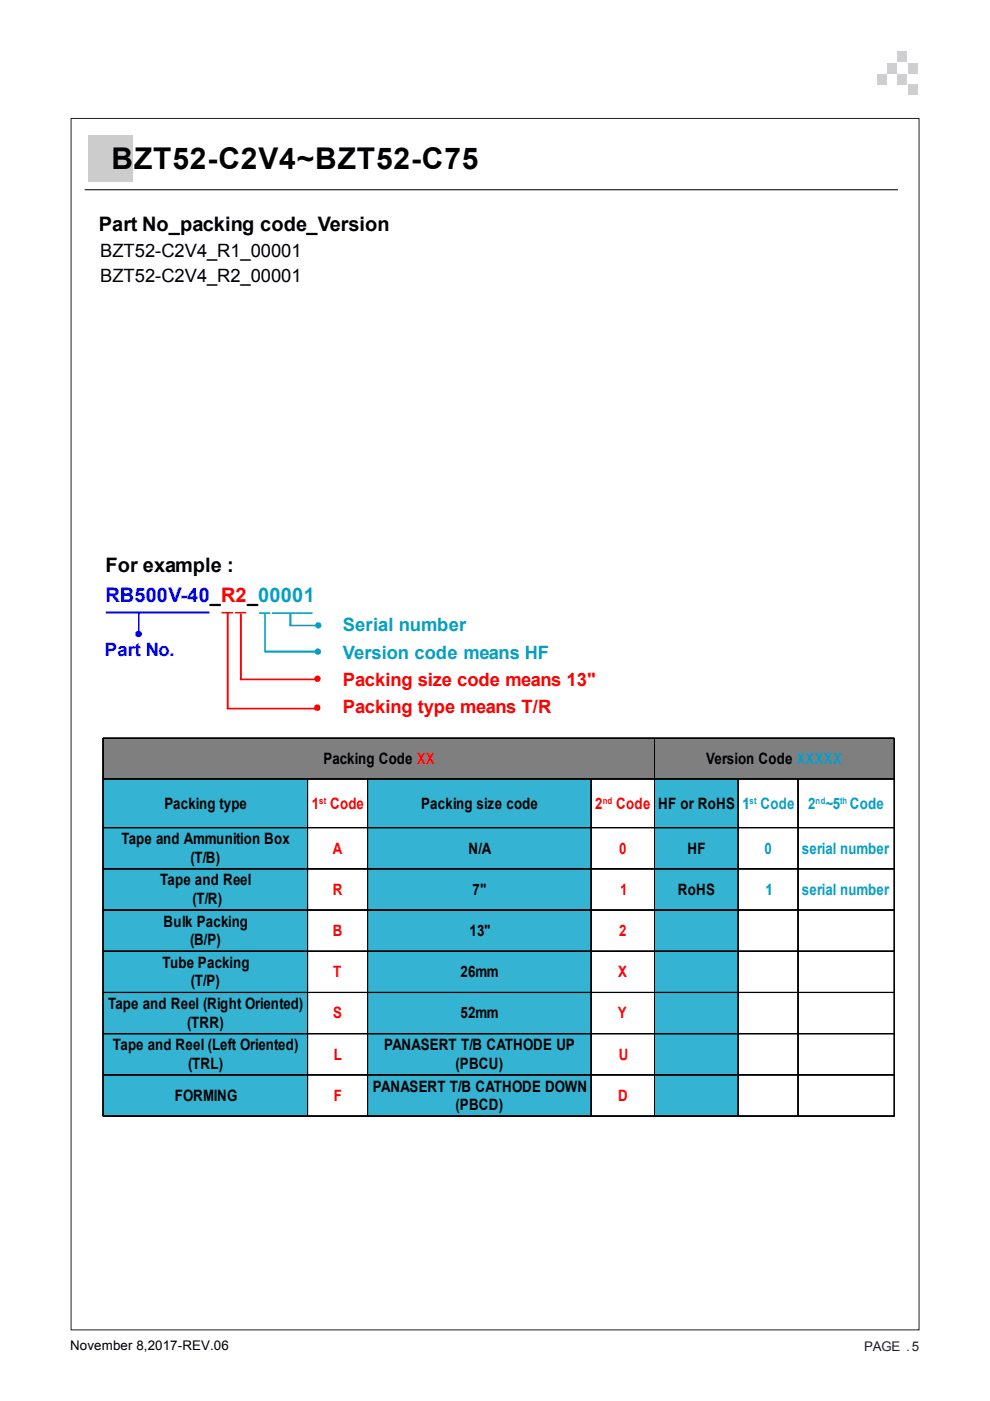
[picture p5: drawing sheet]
<svg xmlns="http://www.w3.org/2000/svg" width="210mm" height="297mm" viewBox="0 0 210 297" stroke-linecap="round" stroke-linejoin="round" font-family="sans-serif">
<path d="M15.1 25.1h179.8v256.9h-179.8z" fill="none" stroke="#231f20" stroke-width=".21"/>
<path d="M18.7 28.7h9.5v9.8h-9.5z" fill="#ccc"/>
<path d="M18 40.2h172.5" fill="none" stroke="#000" stroke-width=".21"/>
<path d="M22.4 129.7h22.1v.4h-22.1z" fill-rule="evenodd" fill="#00f"/>
<path d="M57.7 129.8h8.6v.4h-8.6z" fill-rule="evenodd" fill="#01a0c6"/>
<g fill="#f00">
<path d="M47 129.7h2.4v.4h-2.4z" fill-rule="evenodd"/>
<path d="M49.9 129.7h2.3v.4h-2.3z" fill-rule="evenodd"/>
</g>
<path d="M54.9 129.8h2.4v.4h-2.4z" fill-rule="evenodd" fill="#01a0c6"/>
<g fill="#00f">
<path d="M29.3 129.9h.3v4.4h-.3z" fill-rule="evenodd"/>
<path d="M28.9 134a.72 .72 0 0 1 1-.1 .72 .72 0 0 1 0 1.1 .72 .72 0 0 1-1-.1l-.2-.5h.3a.37 .37 0 0 0 .4 .4 .37 .37 0 0 0 .4-.4 .37 .37 0 0 0-.4-.3l-.4 .3h-.3z" fill-rule="evenodd"/>
<circle cx="29.4" cy="134.4" r=".52"/>
</g>
<path d="M48.1 129.9h.4v20.4h-.4z" fill-rule="evenodd" fill="#f00"/>
<g fill="#01a0c6">
<path d="M61.4 130.1h.4v2.6h-.4z" fill-rule="evenodd"/>
<path d="M61.4 132.4h5.5v.4h-5.5z" fill-rule="evenodd"/>
<path d="M67.1 132.1a.7 .7 0 0 1 1 .2 .7 .7 0 0 1-.5 1 .7 .7 0 0 1-.8-.7h.3a.34 .34 0 0 0 .6 .3 .34 .34 0 0 0-.1-.6l-.4 .1-.1 .2h-.3z" fill-rule="evenodd"/>
<path d="M56 130.2h.4v8h-.4z" fill-rule="evenodd"/>
<path d="M56.1 138h10.8v.4h-10.8z" fill-rule="evenodd"/>
<path d="M66.8 137.9a.68 .68 0 0 1 1.1-.1 .68 .68 0 0 1-.3 1.1 .68 .68 0 0 1-.9-.8h.4a.31 .31 0 0 0 .4 .4 .31 .31 0 0 0 .2-.5 .31 .31 0 0 0-.5 0l-.1 .1h-.4z" fill-rule="evenodd"/>
<circle cx="67.5" cy="132.6" r=".51"/>
<circle cx="67.5" cy="138.2" r=".51"/>
</g>
<g fill="#f00">
<path d="M50.9 143.9h15.9v.3h-15.9z" fill-rule="evenodd"/>
<path d="M66.7 143.6a.68 .68 0 0 1 1.1-.1 .68 .68 0 0 1-.3 1.1 .68 .68 0 0 1-.9-.7h.4a.34 .34 0 0 0 .5 .3 .34 .34 0 0 0 0-.6l-.9 .3z" fill-rule="evenodd"/>
<path d="M50.9 130.1h.4v14h-.4z" fill-rule="evenodd"/>
<path d="M48.1 150.1h18.6v.3h-18.6z" fill-rule="evenodd"/>
<path d="M66.8 149.5a.67 .67 0 0 1 1.1 .1 .67 .67 0 0 1-.4 1 .67 .67 0 0 1-.9-.5h.4a.32 .32 0 0 0 .5 .2 .32 .32 0 0 0-.1-.6h-.3l-.1 .4h-.4z" fill-rule="evenodd"/>
<circle cx="67.3" cy="143.9" r=".49"/>
<circle cx="67.3" cy="150" r=".51"/>
</g>
<g fill="#7f7f80">
<path d="M21.8 156.5h117v8.6h-117z"/>
<path d="M138.8 156.5h50.9v8.6h-50.9z"/>
</g>
<g fill="#34b3d2">
<path d="M21.8 165.1h43.4v10.4h-43.4z"/>
<path d="M78 165.1h47.4v10.4h-47.4z"/>
<path d="M138.8 165.1h17.7v10.4h-17.7z"/>
<path d="M21.8 175.5h43.4v8.7h-43.4z"/>
<path d="M78 175.5h47.4v8.7h-47.4z"/>
<path d="M138.8 175.5h17.7v8.7h-17.7z"/>
<path d="M21.8 184.2h43.4v8.8h-43.4z"/>
<path d="M78 184.2h47.4v8.8h-47.4z"/>
<path d="M138.8 184.2h17.7v8.8h-17.7z"/>
<path d="M21.8 193h43.4v8.7h-43.4z"/>
<path d="M78 193h47.4v8.7h-47.4z"/>
<path d="M138.8 193h17.7v8.7h-17.7z"/>
<path d="M21.8 201.7h43.4v8.7h-43.4z"/>
<path d="M78 201.7h47.4v8.7h-47.4z"/>
<path d="M138.8 201.7h17.7v8.7h-17.7z"/>
<path d="M21.8 210.4h43.4v8.7h-43.4z"/>
<path d="M78 210.4h47.4v8.7h-47.4z"/>
<path d="M138.8 210.4h17.7v8.7h-17.7z"/>
<path d="M21.8 219.1h43.4v8.8h-43.4z"/>
<path d="M78 219.1h47.4v8.8h-47.4z"/>
<path d="M138.8 219.1h17.7v8.8h-17.7z"/>
<path d="M21.8 227.9h43.4v8.8h-43.4z"/>
<path d="M78 227.9h47.4v8.8h-47.4z"/>
<path d="M138.8 227.9h17.7v8.8h-17.7z"/>
</g>
<g fill="none" stroke="#000" stroke-width=".21">
<path d="M21.8 156.5h167.9v80.2l-167.9-.1zM21.8 156.5h167.9M21.9 156.5v80.2M138.8 156.5v80.2M189.6 156.5v80.2M21.8 165.1h167.9M21.8 165.2h167.9M21.8 175.5h167.9M65.2 165.1v71.6M77.9 165.1v71.6M125.4 165.1v71.6M156.5 165.1v71.6"/>
<path d="M156.6 165.1v71.6M169.3 165.1v71.6M21.8 184.2h167.9M21.8 192.9h167.9M21.8 201.7h167.9M21.8 210.4h167.9M21.8 219.1h167.9M21.8 227.9h167.9M21.8 236.6h167.9"/>
</g>
<g fill="#d1d3d4">
<path d="M190.4 15.7h2v2.2h-2z"/>
<path d="M192.7 13.4h2v2.1h-2z"/>
<path d="M192.7 18h2v2.1h-2z"/>
<path d="M186.1 15.7h1.9v2.2h-1.9z"/>
<path d="M188.2 13.4h2v2.1h-2z"/>
<path d="M190.4 11h2v2.1h-2z"/>
</g>
<text font-size="6.3" x="23.7" y="35.7">BZT52-C2V4~BZT52-C75</text>
<g font-size="4.2">
<text x="21" y="48.9">Part No_packing code_Version</text>
<text x="22.3" y="121.4">For example :</text>
</g>
<text font-size="4.2" fill="#00f" x="22.3" y="127.7">RB500V-40_R2_00001</text>
<g font-size="3.9">
<text x="21.2" y="59.8">BZT52-C2V4_R2_00001</text>
<text x="21.2" y="54.5">BZT52-C2V4_R1_00001</text>
</g>
<g font-size="3.9" fill="#01a0c6">
<text x="72.7" y="133.8">Serial number</text>
<text x="72.7" y="139.6">Version code means HF</text>
</g>
<text font-size="3.9" fill="#00f" x="22.3" y="139.1">Part No.</text>
<g font-size="3.9" fill="#f00">
<text x="72.7" y="145.5">Packing size code means 13&quot;</text>
<text x="72.7" y="151.2">Packing type means T/R</text>
</g>
<g font-size="3.3">
<text x="68.6" y="162">Packing Code XX</text>
<text x="149.8" y="162">Version Code XXXXX</text>
<text x="34.9" y="171.5">Packing type</text>
<text x="89.3" y="171.5">Packing size code</text>
<text x="139.6" y="171.5">HF or RoHS</text>
<text x="25.7" y="179">Tape and Ammunition Box</text>
<text x="40.4" y="183">(T/B)</text>
<text x="99.4" y="181">N/A</text>
<text x="145.8" y="181">HF</text>
<text x="34" y="187.7">Tape and Reel</text>
<text x="40.8" y="191.7">(T/R)</text>
<text x="100.2" y="189.8">7&quot;</text>
<text x="143.8" y="189.8">RoHS</text>
<text x="34.7" y="196.5">Bulk Packing</text>
<text x="40.3" y="200.4">(B/P)</text>
<text x="99.6" y="198.5">13&quot;</text>
<text x="34.5" y="205.2">Tube Packing</text>
<text x="40.5" y="209.2">(T/P)</text>
<text x="97.7" y="207.2">26mm</text>
<text x="22.9" y="213.9">Tape and Reel (Right Oriented)</text>
<text x="97.7" y="215.9">52mm</text>
<text x="39.7" y="218">(TRR)</text>
<text x="24" y="222.7">Tape and Reel (Left Oriented)</text>
<text x="39.9" y="226.7">(TRL)</text>
<text x="81.4" y="222.7">PANASERT T/B CATHODE UP</text>
<text x="96.6" y="226.7">(PBCU)</text>
<text x="37.1" y="233.4">FORMING</text>
<text x="79.1" y="231.4">PANASERT T/B CATHODE DOWN</text>
<text x="96.6" y="235.4">(PBCD)</text>
</g>
<g font-size="3.3" fill="#f00">
<text x="66.1" y="171.5">1 Code</text>
<text x="126.2" y="171.5">2</text>
<text x="130.7" y="171.5">Code</text>
<text x="70.6" y="181">A</text>
<text x="131.3" y="181">0</text>
<text x="70.6" y="189.8">R</text>
<text x="131.6" y="189.8">1</text>
<text x="70.6" y="198.5">B</text>
<text x="131.3" y="198.5">2</text>
<text x="70.7" y="207.2">T</text>
<text x="131.1" y="207.2">X</text>
<text x="70.7" y="215.9">S</text>
<text x="131.1" y="215.9">Y</text>
<text x="70.8" y="224.6">L</text>
<text x="131.2" y="224.6">U</text>
<text x="70.8" y="233.4">F</text>
<text x="131.1" y="233.4">D</text>
</g>
<g font-size="3.3" fill="#02a0c6">
<text x="157.5" y="171.5">1 Code</text>
<text x="171.4" y="171.5">2 ~5 Code</text>
<text x="162.1" y="181">0</text>
<text x="170.1" y="181">serial number</text>
<text x="162.4" y="189.8">1</text>
<text x="170.1" y="189.8">serial number</text>
</g>
<text font-size="2.8" x="14.9" y="286.3">November 8,2017-REV.06</text>
<text font-size="2.8" fill="#231f20" x="183.3" y="286.3">PAGE . 5</text>
<g font-size="1.9" fill="#f00">
<text x="67.7" y="170.4">st</text>
<text x="127.8" y="170.4">nd</text>
</g>
<g font-size="1.9" fill="#02a0c6">
<text x="159" y="170.4">st</text>
<text x="173" y="170.4">nd</text>
<text x="178.2" y="170.4">th</text>
</g>
</svg>
